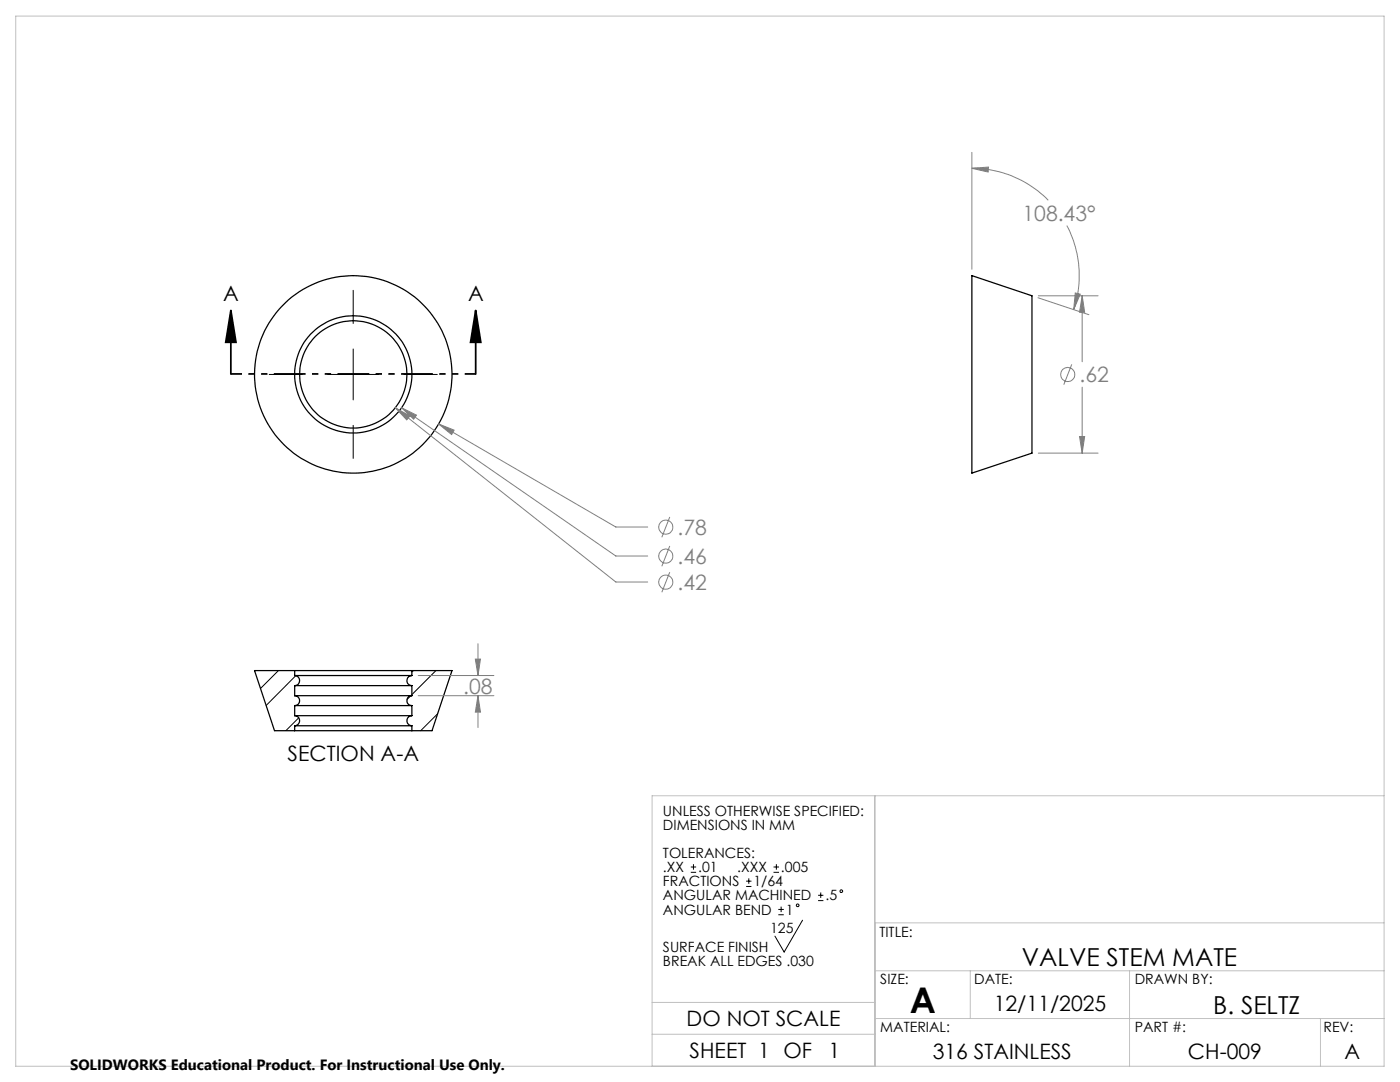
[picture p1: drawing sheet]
<svg xmlns="http://www.w3.org/2000/svg" width="279mm" height="216mm" viewBox="0 0 279 216" stroke-linecap="round" stroke-linejoin="round" font-family="sans-serif">
<g fill="none" stroke="#000" stroke-width=".25">
<path d="M194 55l12 4v31.4l-12 4zM58.8 134.8h23.4M58.8 133.8h23.4M58.8 138.8a.99 .99 0 0 1 1 1 .99 .99 0 0 1-1 1M58.8 138.8h23.4M58.8 136.8h23.4M58.8 134.8a1.01 1.01 0 0 1 1 1 1.01 1.01 0 0 1-1 1M58.8 133.8v1M58.8 136.8v2M58.8 133.8h-8l4 12h4M82.2 138.8a.99 .99 0 0 0-1 1 .99 .99 0 0 0 1 1M82.2 134.8a1.01 1.01 0 0 0-1 1 1.01 1.01 0 0 0 1 1"/>
<path d="M82.2 133.8h8l-4 12h-4M82.2 133.8v1M82.2 136.8v2M58.8 142.8h23.4M58.8 140.8h23.4M58.8 142.8a1.01 1.01 0 0 1 1 1 1.01 1.01 0 0 1-1 1M58.8 145.8h23.4M58.8 144.8h23.4M58.8 140.8v2M58.8 144.8v1M82.2 142.8a1.01 1.01 0 0 0-1 1 1.01 1.01 0 0 0 1 1M82.2 140.8v2"/>
<path d="M82.2 144.8v1"/>
<circle cx="70.5" cy="74.7" r="10.7"/>
<circle cx="70.5" cy="74.7" r="19.7"/>
<circle cx="70.5" cy="74.7" r="11.7"/>
</g>
<g fill="none" stroke="#000" stroke-width=".2">
<path d="M70.5 57.9v6.7M53.7 74.7h6.6M65.4 74.7h10.2M70.5 69.6v10.2M80.6 74.7h6.7M70.5 84.9v6.6M55.6 133.8l-3.6 3.6M59 134.8l-5.9 6M82 138.9l-.8 .7M82.5 133.8l-.3 .3M87 133.8l-4.8 4.8M59.6 143.2l-2.6 2.6"/>
<path d="M87.3 142.5l-3.3 3.3M137.9 174.1h1M137.9 173h1M138.4 172.4v1.1M148.9 176.9h1.1M148.9 175.8h1.1M149.4 175.3v1.1M154.4 174.1h1.1M154.4 173h1.1M154.9 172.4v1.1M163.3 179.7h1M163.3 178.6h1"/>
<path d="M163.8 178.1v1.1M155.3 182.5h1.1M155.3 181.5h1.1M155.9 180.9v1.1M160.2 183.6l-3.7 6.4-1.8-3.2"/>
<circle cx="167.9" cy="177.8" r=".27"/>
<circle cx="159.2" cy="180.6" r=".27"/>
</g>
<g fill="none" stroke="#808080" stroke-width=".2">
<path d="M194 33.6l3.3-.3-.1 1zM194 33.6a21.1 21.1 0 0 1 15.2 6.4M194 30.4v23.3M207.2 59.4l10.1 3.4M207.2 59h11.9M212.9 45a21.4 21.4 0 0 1 1.4 16.8M214.6 58.5l1 .2-1.3 3.1zM216 59l.5 3.3h-1.1zM216 59v13.2M213.9 72.7l-1.6 4.1M216 77.3v13.1M78.9 81.4l2.9 1.6-.6 .8z"/>
<path d="M78.9 81.4l44 34.7h6.4M80.1 81.4l3 1.4-.6 .8zM80.1 81.4l42.8 29.5h6.4M87.5 84.6l3.1 1.2-.5 .9zM87.5 84.6l35.4 20.6h6.4M207.2 90.4h11.9M215.4 87.1h1.1l-.5 3.3zM133.7 103.2l-1.6 4M133.7 114.2l-1.6 4M133.7 108.9l-1.6 4.1M83.5 134.8h15.1M83.5 138.8h15.1"/>
<path d="M94.9 131.5h1l-.5 3.3zM95.4 138.8l.5 3.3h-1zM95.4 128.4v6.4M95.4 138.8v6.4"/>
<circle cx="213.1" cy="74.7" r="1.4"/>
<circle cx="132.9" cy="116.2" r="1.41"/>
<circle cx="132.9" cy="105.2" r="1.41"/>
<circle cx="132.9" cy="111" r="1.4"/>
</g>
<path d="M46.1 61.9l1 6.4h-2.1zM46.1 61.9v12.7M94.9 61.9l1.1 6.4h-2.1zM94.9 61.9v12.7" fill="none" stroke="#000" stroke-width=".35"/>
<path d="M94.9 74.6h-48.8" fill="none" stroke="#000" stroke-width=".35" stroke-dasharray="6.3 1.3 1.3 1.3 1.3 1.3" stroke-dashoffset="4.1" stroke-linecap="butt"/>
<path d="M3.1 3.2h273.1v209.6h-273.1zM174.6 158.8v54M276.2 158.8h-146.1v54M174.6 193.7h101.6M174.6 184.1h101.6M193.6 193.7v9.5M225.4 193.7v19.1M130.1 200h44.5M130.1 206.4h44.5M174.6 203.2h101.6M263.5 203.2v9.6" fill="none" stroke="#c0c0c0" stroke-width=".2"/>
<path d="M94.9 61.9l1.1 6.4h-2.1zM46.1 61.9l1 6.4h-2.1z" fill="#000"/>
<path d="M87.5 84.6l2.6 2.1 .5-.9zM78.9 81.4l2.3 2.4 .6-.8zM80.1 81.4l2.4 2.2 .6-.8zM214.6 58.5l1 .2-1.3 3.1zM194 33.6l3.3-.3-.1 1zM216 59l.5 3.3h-1.1zM215.4 87.1h1.1l-.5 3.3zM94.9 131.5h1l-.5 3.3zM95.4 138.8l.5 3.3h-1z" fill="#808080"/>
<text font-size="7.1" x="181.6" y="202">A</text>
<g font-size="4.9">
<text x="203.9" y="192.8">VALVE STEM MATE</text>
<text x="242.1" y="202.3">B. SELTZ</text>
</g>
<g font-size="4.2" fill="#808080">
<text x="204.1" y="44.1">108.43°</text>
<text x="215.4" y="76.3">.62</text>
<text x="135.2" y="106.7">.78</text>
<text x="135.2" y="112.5">.46</text>
<text x="135.2" y="117.7">.42</text>
<text x="92.5" y="138.4">.08</text>
</g>
<g font-size="4.2">
<text x="44.6" y="60.1">A</text>
<text x="93.4" y="60.1">A</text>
<text x="57.4" y="151.8">SECTION A-A</text>
<text x="198.3" y="201.7">12/11/2025</text>
<text x="137" y="204.7">DO NOT SCALE</text>
<text x="137.6" y="211.1">SHEET 1 OF</text>
<text x="165.4" y="211.1">1</text>
<text x="186.1" y="211.2">316 STAINLESS</text>
<text x="237.1" y="211.2">CH-009</text>
<text x="268.3" y="211.2">A</text>
</g>
<text font-size="3" x="14" y="213.5">SOLIDWORKS Educational Product. For Instructional Use Only.</text>
<g font-size="2.8">
<text x="132.3" y="162.7">UNLESS OTHERWISE SPECIFIED:</text>
<text x="132.3" y="165.6">DIMENSIONS IN MM</text>
<text x="132.3" y="171.2">TOLERANCES:</text>
<text x="132.3" y="176.9">FRACTIONS</text>
<text x="132.3" y="174">.XX</text>
<text x="132.3" y="179.7">ANGULAR MACHINED</text>
<text x="139.3" y="174">.01</text>
<text x="147.1" y="174">.XXX</text>
<text x="150.4" y="176.9">1/64</text>
<text x="155.9" y="174">.005</text>
<text x="164.7" y="179.7">.5</text>
<text x="132.3" y="182.5">ANGULAR BEND</text>
<text x="156.8" y="182.5">1</text>
<text x="132.3" y="189.9">SURFACE FINISH</text>
<text x="153.7" y="186.2">125</text>
<text x="175.5" y="186.9">TITLE:</text>
<text x="132.3" y="192.8">BREAK ALL EDGES .030</text>
<text x="175.7" y="196.4">SIZE:</text>
<text x="194.4" y="196.4">DATE:</text>
<text x="226.5" y="196.4">DRAWN BY:</text>
<text x="175.7" y="206">MATERIAL:</text>
<text x="226.5" y="206">PART #:</text>
<text x="264.1" y="206">REV:</text>
</g>
</svg>
